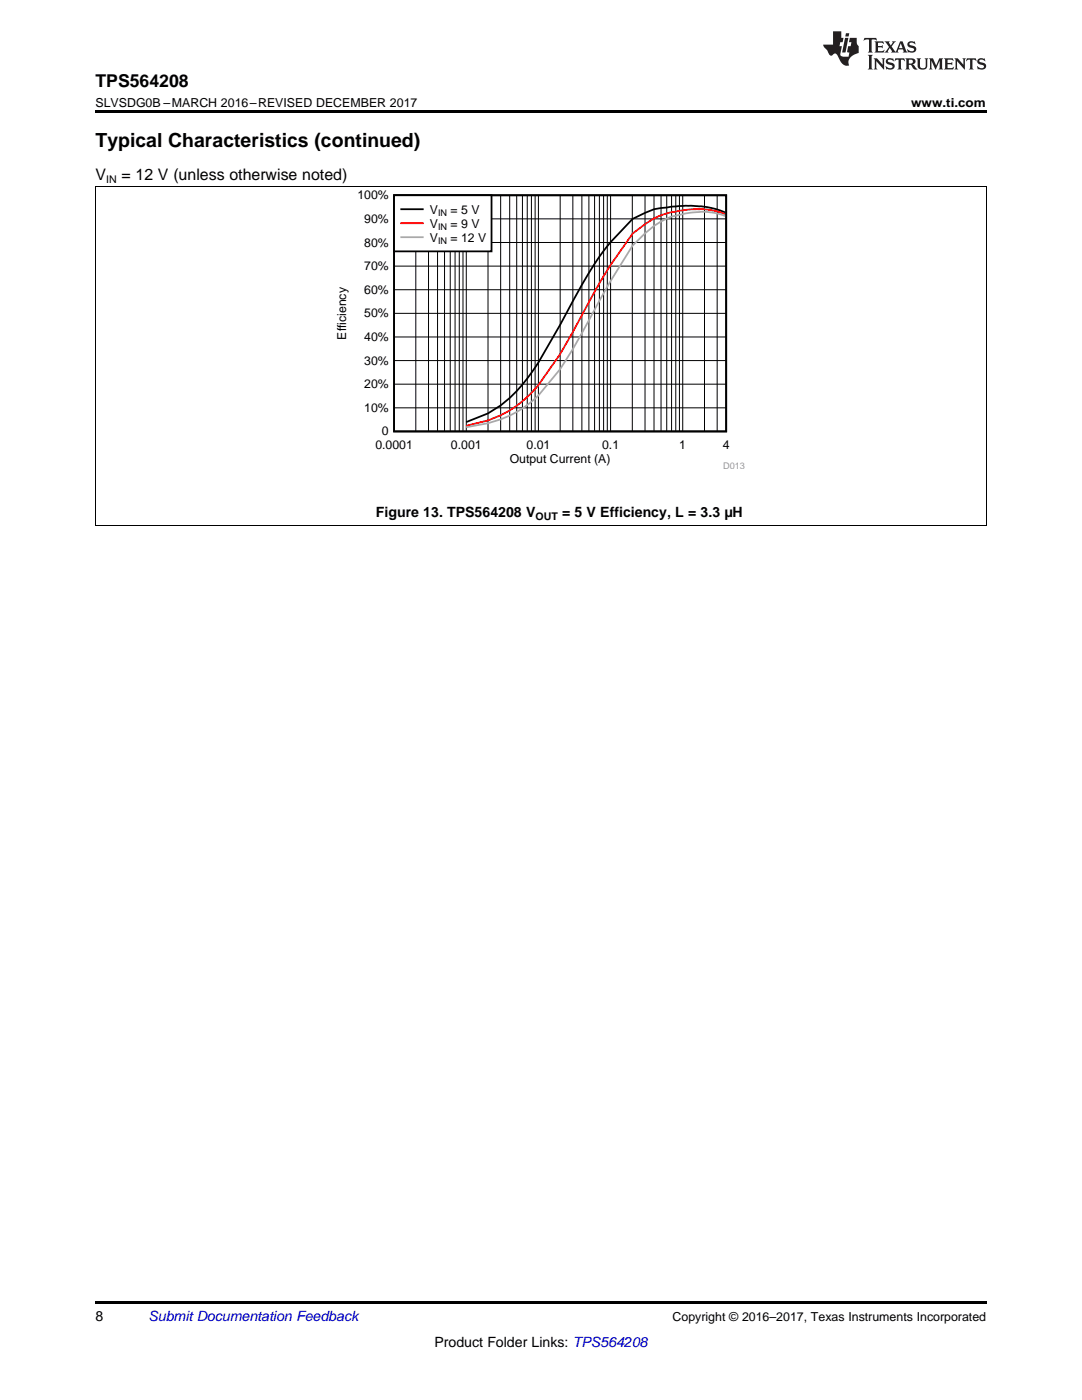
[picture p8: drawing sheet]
<svg xmlns="http://www.w3.org/2000/svg" width="216mm" height="279mm" viewBox="0 0 216 279" stroke-linecap="round" stroke-linejoin="round" font-family="sans-serif">
<path d="M19 259.7h177.8v.5h-177.8z" fill="#000"/>
<path d="M19.1 37.2v67.8M196.8 37.2v67.8M19 104.9h177.8" fill="none" stroke="#000" stroke-width=".2"/>
<path d="M67.3 38h81.3v55.6h-81.3z" fill-rule="evenodd" fill="#fff"/>
<path d="M78.6 39h66.3v47.1h-66.3zM144.7 42.4l-1-.4a21.5 21.5 0 0 0-10.7-.6l-2.5 .4-4.3 1.9-4.4 4.6-3.2 4.3a151.9 151.9 0 0 0-6.8 12.2l-4.4 7.5a29.2 29.2 0 0 1-10 10.2l-4.4 1.7" fill="none" stroke="#000" stroke-width=".36"/>
<g fill="none" stroke="#000" stroke-width=".2">
<path d="M83 39v47.1M85.5 39v47.1M87.3 39v47.1M88.7 39v47.1M89.8 39v47.1M90.8 39v47.1M91.6 39v47.1M92.4 39v47.1M93 39v47.1M97.4 39v47.1M99.9 39v47.1M101.7 39v47.1"/>
<path d="M103.1 39v47.1M104.2 39v47.1M105.2 39v47.1M106 39v47.1M106.8 39v47.1M107.4 39v47.1M111.8 39v47.1M114.3 39v47.1M116.1 39v47.1M117.5 39v47.1M118.6 39v47.1M119.6 39v47.1"/>
<path d="M120.4 39v47.1M121.2 39v47.1M121.8 39v47.1M126.2 39v47.1M128.7 39v47.1M130.5 39v47.1M131.9 39v47.1M133 39v47.1M134 39v47.1M134.8 39v47.1M135.6 39v47.1M136.2 39v47.1"/>
<path d="M140.6 39v47.1M143.1 39v47.1M78.6 57.8h66.3M78.6 53.1h66.3M78.6 48.4h66.3M78.6 43.7h66.3M78.6 76.7h66.3M78.6 72h66.3M78.6 67.3h66.3M78.6 62.5h66.3M78.6 81.4h66.3"/>
</g>
<path d="M144.7 42.6l-.2 .1-.8-.4a17 17 0 0 0-8.9-.1 12.7 12.7 0 0 0-6.1 2.5l-2.5 1.9-4.4 6.3-2.2 3.6-3.5 6.4a72.1 72.1 0 0 1-10.1 15.5 21.8 21.8 0 0 1-13 6.6" fill="none" stroke="#f00" stroke-width=".36"/>
<path d="M144.7 43.1l-.3-.1a14.7 14.7 0 0 0-9.6 .1 12.3 12.3 0 0 0-6.1 3.4l-2.5 2.5-4.4 7.1-3.2 5.7a146 146 0 0 1-6.8 11.9l-4.4 5.2a20.9 20.9 0 0 1-10 5.6l-4.4 .8" fill="none" stroke="#aaa" stroke-width=".36"/>
<path d="M78.6 39h19.5v11.2h-19.5z" fill-rule="evenodd" fill="#fff"/>
<path d="M78.6 39h19.5v11.2h-19.5zM80.1 41.8h4.3" fill="none" stroke="#000" stroke-width=".36"/>
<path d="M80.1 44.5h4.3" fill="none" stroke="#f00" stroke-width=".36"/>
<path d="M80.1 47.3h4.3" fill="none" stroke="#aaa" stroke-width=".36"/>
<path d="M19 37.2h177.8" fill="none" stroke="#000" stroke-width=".2"/>
<path d="M19 22h177.8v.5h-177.8z" fill="#000"/>
<g fill="#231f20">
<path d="M172.5 7.6l-.1 .5 .4-.2h.6v.1v2.1l-.2 .4h.9l-.2-.4v-2.1l.1-.1h.5l.5 .2-.2-.5zM174.5 8.3l.2 .3v1.5l-.2 .4h1.8l.2-.6a1.04 1.04 0 0 1-1.3 .2v-.7h.6l.3 .2v-.6l-.3 .2h-.6v-.6l.8-.1 .4 .3-.2-.5zM176.5 8.3l.9 1.1-.9 1.1h.8l-.2-.2 .4-.7 .5 .7-.2 .2h1.5l-.2-.2 .2-.4h.9l.1 .4-.2 .2h1l-.3-.3-.7-1.9h-.5l-.9 2-.8-1 .9-1h-.8l.1 .3-.4 .5-.3-.6 .1-.2zM179.7 8.6l.4 1h-.7zM181.3 8.4a.63 .63 0 0 0-.2 .7 .63 .63 0 0 0 .6 .4l.6 .2 .1 .2a.75 .75 0 0 1-.7 .4 .75 .75 0 0 1-.6-.5l.1 .7 .1-.1a1.11 1.11 0 0 0 1.5-.6 1.13 1.13 0 0 0-1.2-.8l-.1-.4a1.04 1.04 0 0 1 1.2 .2l-.2-.5-.2 .1-.4-.2zM173.2 10.9l.2 .4v2.2l-.2 .4h1l-.3-.4v-2.2l.3-.4zM174.3 11.6l.3 .4v1.5l-.3 .4h.8l-.2-.4v-1.3l1.5 1.7v-1.9l.2-.4h-.7l.2 .4v.9l-1.1-1.3zM177 11.8a.62 .62 0 0 0-.2 .7 .62 .62 0 0 0 .6 .4l.6 .1 .1 .3a.76 .76 0 0 1-.7 .3 .76 .76 0 0 1-.7-.4l.2 .7 .1-.1a1.11 1.11 0 0 0 1.5-.6 1.13 1.13 0 0 0-1.2-.8l-.1-.4a1.04 1.04 0 0 1 1.2 .2l-.2-.6-.2 .1-.5-.1zM178.7 11.6l-.2 .6a.61 .61 0 0 1 .8-.3v1.6l-.2 .4h.9l-.2-.4v-1.6a.63 .63 0 0 1 .7 .3l-.1-.6zM180.6 11.6l.3 .4v1.5l-.3 .4h1l-.2-.2-.1-.8 .6 .2a.76 .76 0 0 0 1.2 .7l-1-1a.58 .58 0 0 0 .6-.5 .58 .58 0 0 0-.5-.6zM181.4 11.9h.1a.45 .45 0 0 1 .5 .1 .45 .45 0 0 1 .1 .5l-.8 .2zM182.9 11.6l.2 .2a2.17 2.17 0 0 0 .3 1.9 .99 .99 0 0 0 1.6-.6v-1.1l.2-.4h-.7l.2 .2a1.92 1.92 0 0 1-.2 1.8 .6 .6 0 0 1-.9-.5v-1.1l.2-.4zM185.4 11.6l.2 .4v1.5l-.2 .4h.7l-.2-.4v-1.4l.8 1.8 .8-1.8v1.4l-.2 .4h.9l-.2-.4v-1.5l.2-.4h-.8l-.6 1.5-.6-1.5zM188.4 11.6l.2 .4v1.5l-.2 .4h1.8l.1-.6a1.04 1.04 0 0 1-1.2 .1v-.6h.5l.4 .2v-.6l-.4 .2h-.5v-.7h.8l.3 .3-.1-.6zM190.5 11.6l.2 .4v1.5l-.2 .4h.7l-.2-.4v-1.3l1.5 1.7v-1.9l.2-.4h-.7l.2 .4v.9l-1.1-1.3zM192.9 11.6l-.1 .6a.61 .61 0 0 1 .7-.3l.1 1.6-.3 .4h1l-.3-.4 .1-1.6a.63 .63 0 0 1 .7 .3l-.1-.6zM195.2 11.8a.62 .62 0 0 0-.2 .7 .62 .62 0 0 0 .6 .4l.6 .1 .1 .3a.76 .76 0 0 1-.7 .3 .76 .76 0 0 1-.6-.4l.1 .7 .1-.1a1.11 1.11 0 0 0 1.6-.6 1.13 1.13 0 0 0-1.3-.8l-.1-.4a1.04 1.04 0 0 1 1.2 .2l-.1-.6-.2 .1-.5-.1z"/>
<path d="M166.2 6.3v2.6h-1.9v.4l.8 .9a.91 .91 0 0 0 1 .8 .56 .56 0 0 1 .5-.3 .56 .56 0 0 1 .5 .3l.4 .8a1.53 1.53 0 0 0 1.9 1.2 1.54 1.54 0 0 1 1-2.1l.9-.3v-1.4a1.52 1.52 0 0 1-.4-1.6h-1.3l-.2 .8h.5l-.2 .8h-.5l-.1 1v.2l.4 .1-.2 .8a1.93 1.93 0 0 1-1.6-.3l.3-1.8h-.5l.2-.8h.4l.2-.8h-.4v-1.3zM168.6 7.6l-.6 2.9h.7l.6-2.9zM168.8 6.6l-.1 .7h.6l.2-.7z"/>
</g>
<text font-size="3.9" x="19" y="29.3">Typical Characteristics (continued)</text>
<text font-size="3.5" x="19" y="17.3">TPS564208</text>
<g font-size="3.2">
<text x="19" y="36">V</text>
<text x="24.2" y="36">= 12 V (unless otherwise noted)</text>
</g>
<g font-size="2.8">
<text x="75" y="103.2">Figure 13. TPS564208 V</text>
<text x="112.1" y="103.2">= 5 V Efficiency, L = 3.3 µH</text>
<text x="19" y="263.6">8</text>
<text x="86.7" y="268.9">Product Folder Links: TPS564208</text>
</g>
<text font-size="2.8" fill="#0000c8" x="29.6" y="263.6">Submit Documentation Feedback</text>
<g font-size="2.5">
<text x="19" y="21.4">SLVSDG0B –MARCH 2016–REVISED DECEMBER 2017</text>
<text x="181.8" y="21.4">www.ti.com</text>
<text x="71.3" y="39.8">100%</text>
<text x="72.7" y="44.5">90%</text>
<text x="85.8" y="42.6">V</text>
<text x="85.8" y="45.4">V</text>
<text x="89.9" y="42.6">= 5 V</text>
<text x="89.9" y="45.4">= 9 V</text>
<text x="72.7" y="53.9">70%</text>
<text x="72.7" y="49.2">80%</text>
<text x="85.8" y="48.2">V</text>
<text x="89.9" y="48.2">= 12 V</text>
<text x="72.7" y="58.6">60%</text>
<text x="72.7" y="63.3">50%</text>
<text x="72.7" y="68.1">40%</text>
<text x="72.7" y="77.5">20%</text>
<text x="72.7" y="72.8">30%</text>
<text x="72.7" y="82.2">10%</text>
<text x="74.9" y="89.7">0.0001</text>
<text x="76.2" y="86.9">0</text>
<text x="90" y="89.7">0.001</text>
<text x="105.1" y="89.7">0.01</text>
<text x="120.1" y="89.7">0.1</text>
<text x="135.6" y="89.7">1</text>
<text x="144.2" y="89.7">4</text>
<text x="101.7" y="92.5">Output Current (A)</text>
<text x="134.2" y="263.6">Copyright © 2016–2017, Texas Instruments Incorporated</text>
</g>
<text font-size="2.4" x="69.1" y="67.8" transform="rotate(-90 69.1 67.8)">Efficiency</text>
<g font-size="2.1">
<text x="21.2" y="36.6">IN</text>
<text x="106.9" y="103.8">OUT</text>
</g>
<g font-size="1.8">
<text x="87.4" y="43">IN</text>
<text x="87.4" y="45.8">IN</text>
<text x="87.4" y="48.6">IN</text>
</g>
<text font-size="1.8" fill="#999" x="144.3" y="93.5">D013</text>
</svg>
